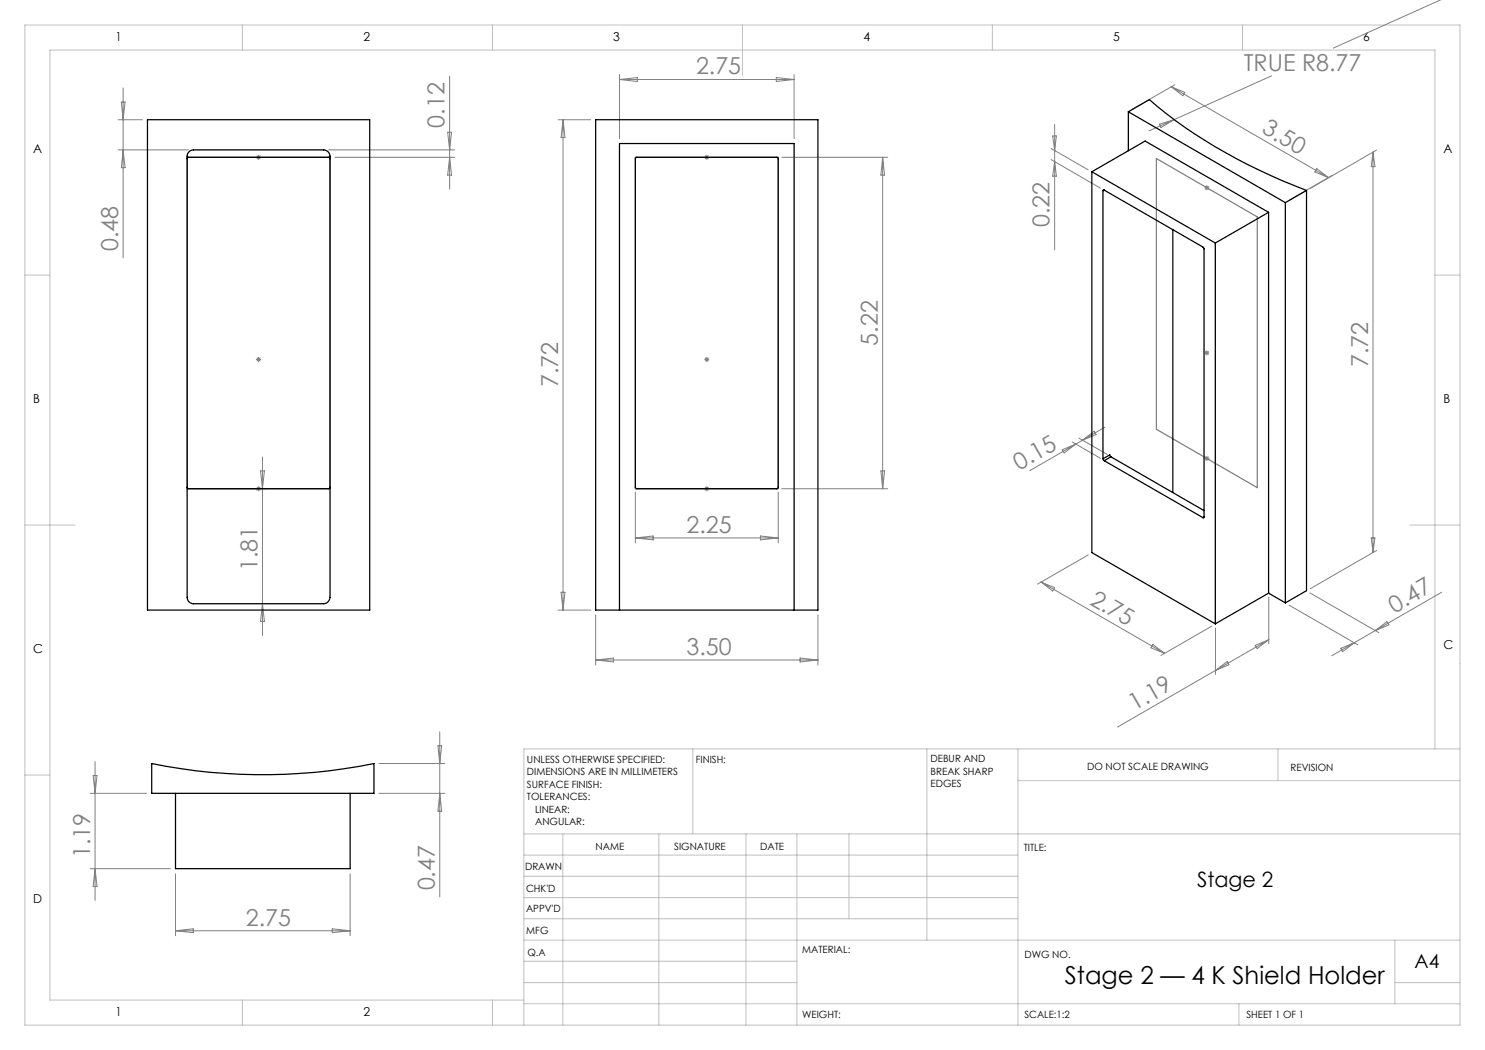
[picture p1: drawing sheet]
<svg xmlns="http://www.w3.org/2000/svg" width="297mm" height="210mm" viewBox="0 0 297 210" stroke-linecap="round" stroke-linejoin="round" font-family="sans-serif">
<g fill="none" stroke="#808080" stroke-width=".2">
<path d="M288.2 0l-21.5 9.6M24.6 17.6v34M89.9 15.2v22.6M123.9 14.9v12.8M123.9 15.9h34.9M123.9 15.9l3.6-.4v.8zM155.3 15.5l3.5 .4-3.5 .4zM158.8 14.9v12.8M234.2 17.3l31.5 18.2M234.2 17.3l2.8 1.2-.4 .6zM234.9 17l-8.5 4.9M254.3 15.2l-19.4 8.7"/>
<path d="M23.6 23.9h4.9M23.6 30h14.1M24.3 20.4h.7l-.4 3.5zM24.6 30l.4 3.5h-.7zM51.2 31.5h1M51.4 31.1l.7 .7M51.7 31v1M52.1 31.1l-.7 .7M65.7 30h25.2M67 31.5h23.9M89.5 26.4h.8l-.4 3.6zM89.9 31.5l.4 3.5h-.8z"/>
<path d="M111.6 23.9h6.5M112.6 23.9v98.1M112.6 23.9l.4 3.6h-.8zM140.9 31.5h1M141 31.1l.7 .7M141.4 31v1M141.7 31.1l-.7 .7M156.4 31.5h21.2M176.5 31.5v66.2M176.5 31.5l.4 3.5h-.7zM210.2 31.9l9.9 5.7M210.2 29.7l7.4 4.3"/>
<path d="M210.5 27.2h.8l-.4 2.9zM210.9 24.9v25.1M210.9 32.3l.4 2.9h-.8zM231.9 24.8l3-.9-2.7 1.6zM234.9 23.9l-5.1 2.3M240.9 37.6h1M241 37.2l.7 .7M241.4 37.1v1M241.7 37.2l-.7 .7M263.3 33.7l2.4 1.8-2.7-1.1zM266.4 35.1l-8.6 5M274.6 30.4v80.1"/>
<path d="M274.6 30.4l.4 2.9h-.8zM275.3 30l-13.3 7.7M51.2 71.9h1M51.4 71.5l.7 .7M51.7 71.4v1M52.1 71.5l-.7 .7M140.9 71.9h1M141 71.5l.7 .7M141.4 71.4v1M141.7 71.5l-.7 .7M240.9 70.6h1M241 70.2l.7 .7"/>
<path d="M241.4 70.1v1M241.7 70.2l-.7 .7M38.4 97.7h15.1M51.4 97.4l.7 .7M51.7 97.3v.9M52.1 97.4l-.7 .7M52.1 94.2h.8l-.4 3.5zM52.5 91.4v35.7M127.1 98.4v10.2M140.9 97.7h1M141 97.4l.7 .7M141.4 97.3v.9"/>
<path d="M141.7 97.4l-.7 .7M155.6 98.4v10.2M156.4 97.7h21.2M176.2 94.2h.7l-.4 3.5zM212.4 89.9l2.8-1.1-2.4 1.8zM214.5 88.4l5.6 3.3M215.2 88.8l-9.2 5.3M215.8 87.6l5.7 3.3M216.5 88l2.3-1.8 .4 .7zM221 85.4l-5.8 3.4M240.9 91.7h1M241 91.3l.7 .7"/>
<path d="M241.4 91.2v1M241.7 91.3l-.7 .7M112.2 118.5h.8l-.4 3.5zM127.1 107.6h28.5M127.1 107.6l3.5-.4v.8zM152.1 107.2l3.5 .4-3.5 .4zM208.2 116.4l24.7 14.3M208.2 116.4l2.7 1.1-.4 .7zM217.7 111l-10.2 5.8M253.8 119.4v9.4M262 118.6l13.8 7.9M274.2 107.6h.8l-.4 2.9z"/>
<path d="M275.3 110.1l-13.3 7.6M288.3 118.5l-13.2 7.6M52.5 120.7l.4 3.6h-.8zM111.6 122h6.5M119.1 123v10M119.1 132h44.5M119.1 132l3.6-.4v.8zM160 131.6l3.6 .4-3.6 .4zM163.6 123v10M230.6 128.9l2.3 1.8-2.7-1.1zM242.4 125.2l-10.2 5.9M243.1 125.6v9.3"/>
<path d="M243.1 134.1l-19.6 11.3M243.1 134.1l2.3-1.8 .4 .7zM251 129.1l2.8-1.2-2.4 1.8zM253.8 127.9l-10.7 6.2M257.8 121l13.8 8M268.1 129.7l2.8-1.2-2.4 1.8zM275.1 126.1l-8.8 5.1M275.1 126.1l2.3-1.8 .4 .7zM18 158.7h11.3M18.6 155.1h.8l-.4 3.6zM19 152.3v27.8M75.8 158.7h13.2"/>
<path d="M75.8 152.7h13.2M87.6 149.1h.7l-.4 3.6zM87.9 146.4v33M87.9 158.7l.4 3.5h-.7zM18 173.7h16.1M19 173.7l.4 3.6h-.8zM35.1 174.8v12.3M70 174.8v12.3M35.1 186.2h34.9M35.1 186.2l3.6-.4v.7zM66.5 185.8l3.5 .4-3.5 .3z"/>
</g>
<g fill="none" stroke="#c0c0c0" stroke-width=".2">
<path d="M5 5h287v200h-287zM48.5 5v5M98.5 5v5M148.5 5v10M198.5 5v5M248.5 5v5M5 55h5M287 55h5M5 105h10M282 105h10M5 155h5M138.6 149.8v17"/>
<path d="M185.4 149.8v38.2M203.6 149.8v55.2M203.6 156.1h88.4M255.6 149.8v6.3M287 149.8v-139.8h-277v190h94.8M292 149.8h-187.2v55.2M104.8 166.8h187.2M104.8 179.5h98.8M104.8 175.3h98.8M104.8 171h98.8M112.6 166.8v38.2M131.8 166.8v38.2"/>
<path d="M149.2 166.8v38.2M159.4 166.8v38.2M169.8 166.8v17M104.8 183.8h98.8M104.8 196.5h54.6M104.8 192.3h54.6M104.8 188h187.2M279 196.5h13M279 188v12.8M48.5 200v5M98.5 200v5M104.8 200.8h187.2"/>
<path d="M247.8 200.8v4.2"/>
</g>
<path d="M37.4 31.5h28.6v66.2h-28.6zM127.1 31.5h28.5v66.2h-28.5zM231.3 31.7l20.2 11.7v54.1l-20.2-11.6z" fill="none" stroke="#808080" stroke-width=".25"/>
<g fill="none" stroke="#000" stroke-width=".25">
<path d="M29.5 23.9h44.4v98.1h-44.4zM37.4 31.8l.2-.3h28.2l.2 .3M37.9 30.3l.8-.3h26a1.32 1.32 0 0 1 1.3 1.2v88.3a1.38 1.38 0 0 1-1.3 1.2h-26a1.26 1.26 0 0 1-1.3-1.2v-88.5zM119.1 23.9h44.5v98.1h-44.5zM127.2 31.5h28.3l.1 .1v65.9l-.2 .2h-28.1l-.2-.2v-65.8zM218.4 34.4l24.7 14.2M218.4 34.4l10.6-6.2 24.7 14.3M218.4 34.4v76.1l24.7 14.3M220.6 38.1v53.6M220.8 38l19.8 11.4 .2 .3v53.7M220.8 38h-.1l-.1 .1M220.8 38l-.2 .1"/>
<path d="M225.7 22.4l4.2-2.5a104 104 0 0 0 31.4 18.2M225.7 22.4v7.8M225.7 22.4l31.4 18.1M261.3 38.1l-4.2 2.4M261.3 38.1v80l-4.2 2.5M234.6 45.9v52.6M243.1 48.6v76.2M253.7 42.5l-10.6 6.1M253.7 42.5v76.1M257.1 40.5v80.1M37.4 97.4l.3 .3h28l.3-.3M220.6 91.7l.2 .4"/>
<path d="M220.8 92.1l19.8 11.4M222.2 91.4l-.2-.4-1.4 .7M222.2 91.4l-1.4 .7M222.2 91.4l18.6 10.7M240.8 103.4l-.2 .1M253.7 118.6l-10.6 6.2M253.7 118.6l3.4 2M123.9 122v-93.3h34.9v93.3M30.3 152.7a111.7 111.7 0 0 0 44.5 0v6h-44.5zM35.1 158.7v15h34.9v-15"/>
</g>
<text font-size="4.9" x="213" y="196.9">Stage 2 — 4 K Shield Holder</text>
<g font-size="4.7" fill="#808080">
<text x="139.2" y="14.9">2.75</text>
<text x="248.7" y="14.1">TRUE R8.77</text>
<text x="88.9" y="25.5" transform="rotate(-90 88.9 25.5)">0.12</text>
<text x="252.1" y="26.5" transform="rotate(30 252.1 26.5)">3.50</text>
<text x="209.9" y="45.5" transform="rotate(-90 209.9 45.5)">0.22</text>
<text x="23.6" y="50.3" transform="rotate(-90 23.6 50.3)">0.48</text>
<text x="175.5" y="69.1" transform="rotate(-90 175.5 69.1)">5.22</text>
<text x="111.6" y="77.4" transform="rotate(-90 111.6 77.4)">7.72</text>
<text x="273.6" y="73.5" transform="rotate(-90 273.6 73.5)">7.72</text>
<text x="203.8" y="94.2" transform="rotate(-30 203.8 94.2)">0.15</text>
<text x="137.3" y="106.6">2.25</text>
<text x="51.5" y="114.3" transform="rotate(-90 51.5 114.3)">1.81</text>
<text x="217.8" y="120.7" transform="rotate(30 217.8 120.7)">2.75</text>
<text x="278.9" y="122.7" transform="rotate(-30 278.9 122.7)">0.47</text>
<text x="137.3" y="131">3.50</text>
<text x="226.9" y="142.2" transform="rotate(-30 226.9 142.2)">1.19</text>
<text x="18" y="171.6" transform="rotate(-90 18 171.6)">1.19</text>
<text x="87" y="178.1" transform="rotate(-90 87 178.1)">0.47</text>
<text x="49.2" y="185.1">2.75</text>
</g>
<text font-size="4.2" x="239.4" y="177.4">Stage 2</text>
<text font-size="3.9" x="282.9" y="193.6">A4</text>
<g font-size="2.5">
<text x="23.1" y="8.2">1</text>
<text x="72.7" y="8.2">2</text>
<text x="122.7" y="8.2">3</text>
<text x="172.7" y="8.2">4</text>
<text x="222.7" y="8.2">5</text>
<text x="272.7" y="8.2">6</text>
<text x="6.7" y="30.7">A</text>
<text x="288.7" y="30.7">A</text>
<text x="6.7" y="80.7">B</text>
<text x="288.7" y="80.7">B</text>
<text x="6.7" y="130.7">C</text>
<text x="288.7" y="129.7">C</text>
<text x="6.7" y="180.7">D</text>
<text x="23.1" y="203.2">1</text>
<text x="72.7" y="203.2">2</text>
</g>
<g font-size="2">
<text x="105.4" y="152.6">UNLESS OTHERWISE SPECIFIED:</text>
<text x="105.4" y="155.1">DIMENSIONS ARE IN MILLIMETERS</text>
<text x="139.2" y="152.6">FINISH:</text>
<text x="186.1" y="152.5">DEBUR AND</text>
<text x="186.1" y="155">BREAK SHARP</text>
<text x="217.4" y="154">DO NOT SCALE DRAWING</text>
<text x="258.1" y="154.2">REVISION</text>
<text x="105.4" y="157.6">SURFACE FINISH:</text>
<text x="105.4" y="160.1">TOLERANCES:</text>
<text x="186.1" y="157.5">EDGES</text>
<text x="107" y="162.6">LINEAR:</text>
<text x="107" y="165.1">ANGULAR:</text>
<text x="119.1" y="170">NAME</text>
<text x="134.8" y="169.9">SIGNATURE</text>
<text x="152" y="169.9">DATE</text>
<text x="204.8" y="170.2">TITLE:</text>
<text x="105" y="174.1">DRAWN</text>
<text x="105.2" y="178.3">CHK'D</text>
<text x="105.2" y="182.4">APPV'D</text>
<text x="105.3" y="186.8">MFG</text>
<text x="105.5" y="191.1">Q.A</text>
<text x="160.5" y="190.5">MATERIAL:</text>
<text x="204.9" y="191.6">DWG NO.</text>
<text x="160.4" y="203.5">WEIGHT:</text>
<text x="204.9" y="203.6">SCALE:1:2</text>
<text x="249.3" y="203.6">SHEET 1 OF 1</text>
</g>
</svg>
